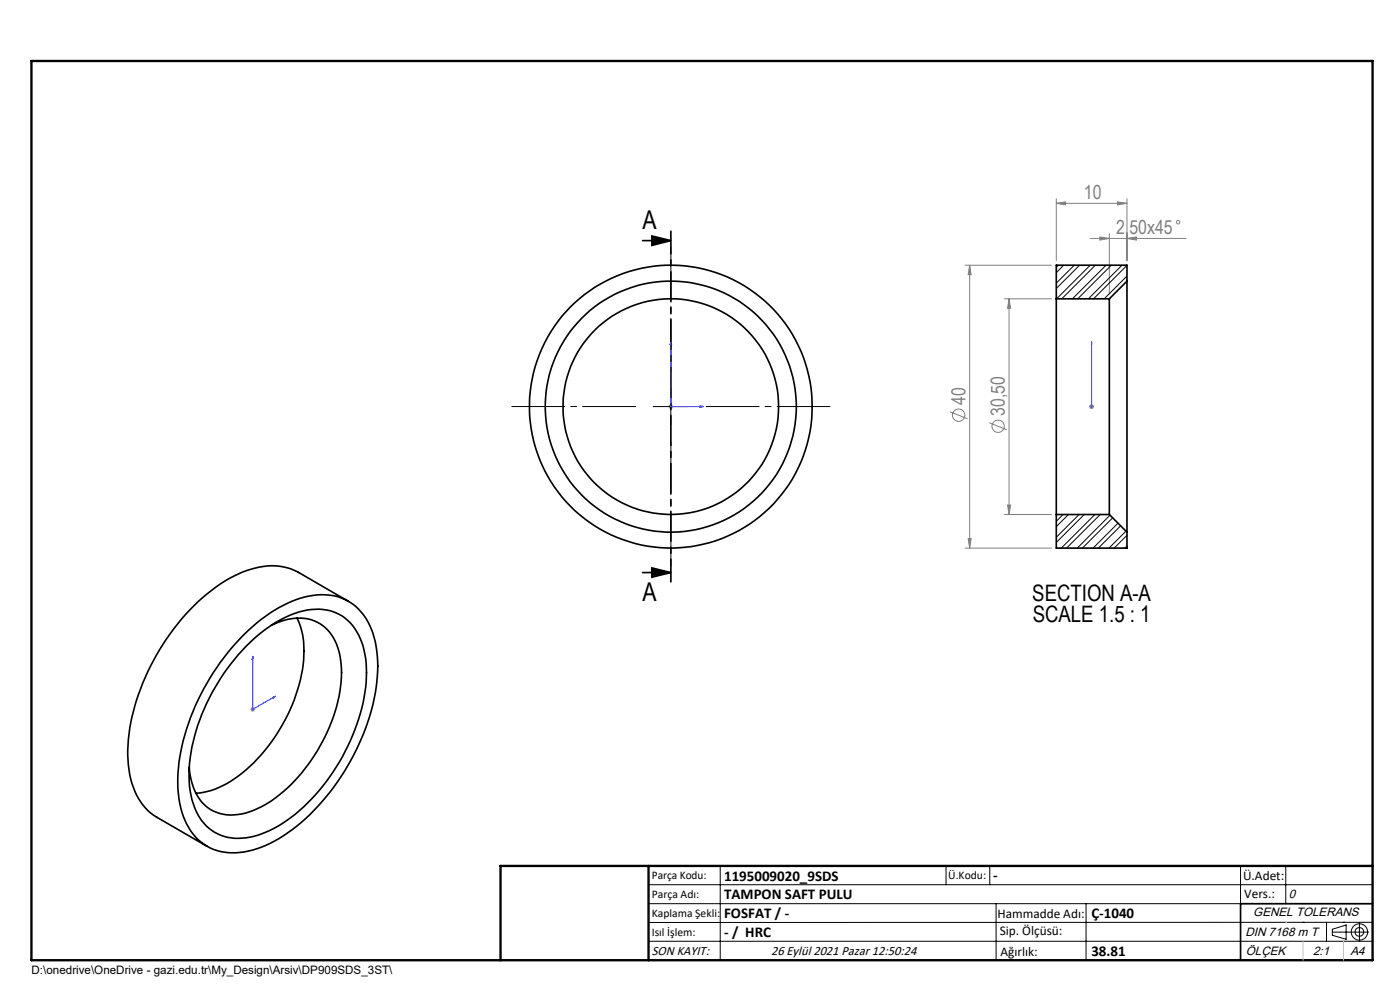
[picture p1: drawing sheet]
<svg xmlns="http://www.w3.org/2000/svg" width="297mm" height="210mm" viewBox="0 0 297 210" stroke-linecap="round" stroke-linejoin="round" font-family="sans-serif">
<g fill="none" stroke="#808080" stroke-width=".21">
<path d="M204.7 56.3h18.4M205.7 56.3l.3 2h-.6zM205.7 56.3v60M224.1 43.1l2-.3v.7zM224.1 42.1v13.2M224.1 43.1h15M231.3 50.6h20.3M233.3 50.3l2 .3-2 .3zM235.3 49.6v12.8M237.1 42.8l2 .3-2 .4zM239.1 50.6l2-.3v.6zM239.1 42.1v13.2"/>
<path d="M213.1 63.4h10M214.1 63.4l.3 2h-.7zM214.1 63.4v45.7M141.8 86.2h1M142 85.9l.7 .7M142.3 85.8v.9M142.7 85.9l-.7 .7M201.5 87.3l3.7 1.5M209.9 89.7l3.7 1.5M231.1 86.2h1M231.2 85.9l.7 .7M231.6 85.8v.9"/>
<path d="M231.9 85.9l-.7 .7M204.7 116.3h18.4M205.4 114.3h.6l-.3 2zM213.1 109.1h10M213.7 107.1h.7l-.3 2zM53.1 150.5h1M53.3 150.1l.7 .7M53.6 150v1M54 150.1l-.7 .7"/>
<circle cx="249.9" cy="47.1" r=".38"/>
<circle cx="203.4" cy="88.1" r="1.31"/>
<circle cx="211.7" cy="90.4" r="1.3"/>
</g>
<path d="M136.3 51h6M138.3 50.1l4 .9-4 1.1zM136.3 121.5h6M138.3 120.5l4 1-4 .9zM291.2 191.7h-28v12" fill="none" stroke="#000" stroke-width=".35"/>
<g fill="none" stroke="#000" stroke-width=".21">
<path d="M138.6 86.2h7.4M142.3 82.5v7.5M137.6 187.7h153.6M137.6 191.7h153.6M137.6 199.7h153.6M152.8 183.7v20M200.7 183.7v4M210 183.7v4M211.3 191.7v12M230.4 191.7v12M263.2 183.7v20M272.8 183.7v8"/>
<path d="M276.4 195.6h.1M281.4 195.6v4.1M282.6 197.7h7.8M282.6 197.1l3-.9v3l-3-.8zM285 195.6h.1M288.4 195.8v3.8M291.2 195.6l-153.6 .1"/>
<circle cx="288.4" cy="197.7" r="1.74"/>
<circle cx="288.4" cy="197.7" r=".93"/>
</g>
<path d="M142.3 72.5v13.7h6.9M142.3 72.5l.2 .6h-.4zM231.6 72.5v.6v-.6M231.6 72.5v13.7M148.5 86.1l.7 .1-.7 .2zM231.6 86.1v.3zM231.6 86.2h.1M53.6 139.2v11.3l4.9-2.8M53.6 139.2l.1 .5-.2 .1zM58 147.8l.5-.1-.5 .4z" fill="none" stroke="#00f" stroke-width=".21"/>
<path d="M142.3 78.7v-26.2M134.8 86.2h-26.2M142.3 93.7v26.3M149.8 86.2h26.3" fill="none" stroke="#000" stroke-width=".21" stroke-dasharray="15.2 1.3 1.3 1.3" stroke-dashoffset="4"/>
<path d="M142.3 49v74.4" fill="none" stroke="#000" stroke-width=".35" stroke-dasharray="6.3 1.3 1.3 1.3" stroke-dashoffset="1.5"/>
<path d="M106.2 203.7h185" fill="none" stroke="#000" stroke-width=".25"/>
<path d="M6.7 12.9h284.5v190.8h-284.5zM137.6 183.7v20M291.2 183.7h-185v20" fill="none" stroke="#000" stroke-width=".5"/>
<path d="M272.8 195.6h.1M276.4 199.7v4M285 199.7v4" fill="none" stroke="#c0c0c0" stroke-width=".21"/>
<path d="M138.3 50.1l4 .9-4 1.1zM138.3 120.5l4 1-4 .9z" fill="#000"/>
<g fill="#00f">
<path d="M148.5 86.1l.7 .1-.7 .2zM142.3 72.5l.2 .6h-.4z"/>
<path d="M58 147.8l.5-.1-.5 .4zM53.6 139.2l.1 .5-.2 .1z"/>
<path d="M231.6 86.1v.3zM231.6 72.5v.6zM231.6 86.1v.3zM231.6 72.5v.6z"/>
</g>
<g fill="#808080">
<path d="M233.3 50.3l2 .3-2 .3zM239.1 50.6l2-.3v.6zM224.1 43.1l2-.3v.7zM237.1 42.8l2 .3-2 .4z"/>
<path d="M214.1 63.4l.3 2h-.7zM213.7 107.1h.7l-.3 2zM205.7 56.3l.3 2h-.6zM205.4 114.3h.6l-.3 2z"/>
</g>
<g fill="none" stroke="#000" stroke-width=".35">
<path d="M239.1 59.6v53.3M239.1 59.6v-3.3h-15v7.1M239.1 59.6l-3.8 3.8M224.1 63.4v45.7M224.1 63.4h11.2M235.3 63.4v45.7M224.1 109.1h11.2M224.1 109.1v7.2h15v-3.4M235.3 109.1l3.8 3.8M51.8 134.6a28.6 28.6 0 0 1 13.9-8.2 11.1 11.1 0 0 1 13.4 8 29.9 29.9 0 0 1-.6 17.4 48.4 48.4 0 0 1-17.5 24.9 19.3 19.3 0 0 1-13.5 4.1 10.9 10.9 0 0 1-8.6-7.7 28.6 28.6 0 0 1 .3-17.3 50.6 50.6 0 0 1 12.6-21.2zM52.2 137.1a24.3 24.3 0 0 1 13.9-7.8 9.6 9.6 0 0 1 10.6 6.9 25.1 25.1 0 0 1-.3 15.2 42.5 42.5 0 0 1-16.4 23.2 16 16 0 0 1-11.7 3 9.8 9.8 0 0 1-7.3-7.1 26.2 26.2 0 0 1 .6-15.5 45.3 45.3 0 0 1 10.6-17.9zM57.5 132.6a11 11 0 0 1 9.8-.6 10.3 10.3 0 0 1 5.1 8.8 33 33 0 0 1-7 21.3 27.4 27.4 0 0 1-12.6 10.2 9 9 0 0 1-10-2.2 12.8 12.8 0 0 1-2.7-7.3"/>
<path d="M63 131.1a16.8 16.8 0 0 1 1.3 9.9 36.9 36.9 0 0 1-14.5 24.2 15.8 15.8 0 0 1-8.2 3.1M73.9 127.6l-10.6-6.2a13 13 0 0 0-11-.4 36 36 0 0 0-15.4 12.3 47 47 0 0 0-9.8 25.8 18.4 18.4 0 0 0 3.2 11.6l1.1 1.2 1.8 1.4 10.7 6.2"/>
<circle cx="142.3" cy="86.3" r="30"/>
<circle cx="142.3" cy="86.3" r="22.9"/>
<circle cx="142.3" cy="86.3" r="26.6"/>
</g>
<g fill="none" stroke="#000" stroke-width=".21">
<path d="M224.5 56.3l-.4 .4M225.6 56.3l-1.5 1.5M227.9 56.3l-3.8 3.8M229 56.3l-4.9 4.9M231.3 56.3l-7.1 7.1M232.4 56.3l-7.2 7.1M234.6 56.3l-7.1 7.1M235.8 56.3l-7.2 7.1M238 56.3l-7.1 7.1M239.1 58.6l-4.9 4.8M239.1 56.3l-7.1 7.1M225.5 109.1l-1.4 1.5"/>
<path d="M226.7 109.1l-2.6 2.6M228.9 109.1l-4.8 4.9M230 109.1l-5.9 6M232.3 109.1l-7.2 7.2M233.4 109.1l-7.1 7.2M235.5 109.3l-7 7M236 109.8l-6.4 6.5M237.2 111l-5.3 5.3M237.7 111.5l-4.7 4.8M238.9 112.7l-3.6 3.6M239.1 115.8l-.5 .5M239.1 113.6l-2.7 2.7"/>
</g>
<g font-size="5.5">
<text x="136.3" y="48.6">A</text>
<text x="136.3" y="127.4">A</text>
</g>
<g font-size="4.8">
<text x="219" y="127.4">SECTION A-A</text>
<text x="219.1" y="131.9">SCALE 1.5 : 1</text>
</g>
<g font-size="4.1" fill="#808080">
<text x="229.9" y="42.2">10</text>
<text x="236.8" y="49.7">2,50x45</text>
<text x="204.8" y="85.9" transform="rotate(-90 204.8 85.9)">40</text>
<text x="213.2" y="88.2" transform="rotate(-90 213.2 88.2)">30,50</text>
</g>
<g font-size="3.2">
<text x="153.6" y="186.8">1195009020_9SDS</text>
<text x="153.6" y="190.8">TAMPON SAFT PULU</text>
<text x="210.7" y="186.6">-</text>
<text x="153.6" y="194.8">FOSFAT / -</text>
<text x="231.5" y="194.8">Ç-1040</text>
<text x="153.6" y="198.8">- / HRC</text>
<text x="231.5" y="202.8">38.81</text>
</g>
<g font-size="2.8">
<text x="263.7" y="186.7">Ü.Adet:</text>
<text x="263.9" y="190.5">Vers.:</text>
<text x="211.6" y="194.8">Hammadde Adı:</text>
<text x="138.3" y="202.6">SON KAYIT:</text>
<text x="163.6" y="202.6">26 Eylül 2021 Pazar 12:50:24</text>
<text x="212.1" y="198.4">Sip. Ölçüsü:</text>
<text x="212.2" y="202.7">Ağırlık:</text>
</g>
<g font-size="2.6">
<text x="273.4" y="190.4">0</text>
<text x="265.9" y="194.4">GENEL TOLERANS</text>
<text x="264.2" y="198.5">DIN 7168 m T</text>
<text x="264.3" y="202.6">ÖLÇEK</text>
<text x="278.5" y="202.6">2:1</text>
<text x="286.5" y="202.6">A4</text>
</g>
<g font-size="2.5">
<text x="138.3" y="186.4">Parça Kodu:</text>
<text x="138.3" y="190.5">Parça Adı:</text>
<text x="201.2" y="186.5">Ü.Kodu:</text>
<text x="138.3" y="194.5">Kaplama Şekli:</text>
<text x="138.3" y="198.6">Isıl İşlem:</text>
<text x="6.7" y="206.7">D:\onedrive\OneDrive - gazi.edu.tr\My_Design\Arsiv\DP909SDS_3ST\</text>
</g>
</svg>
